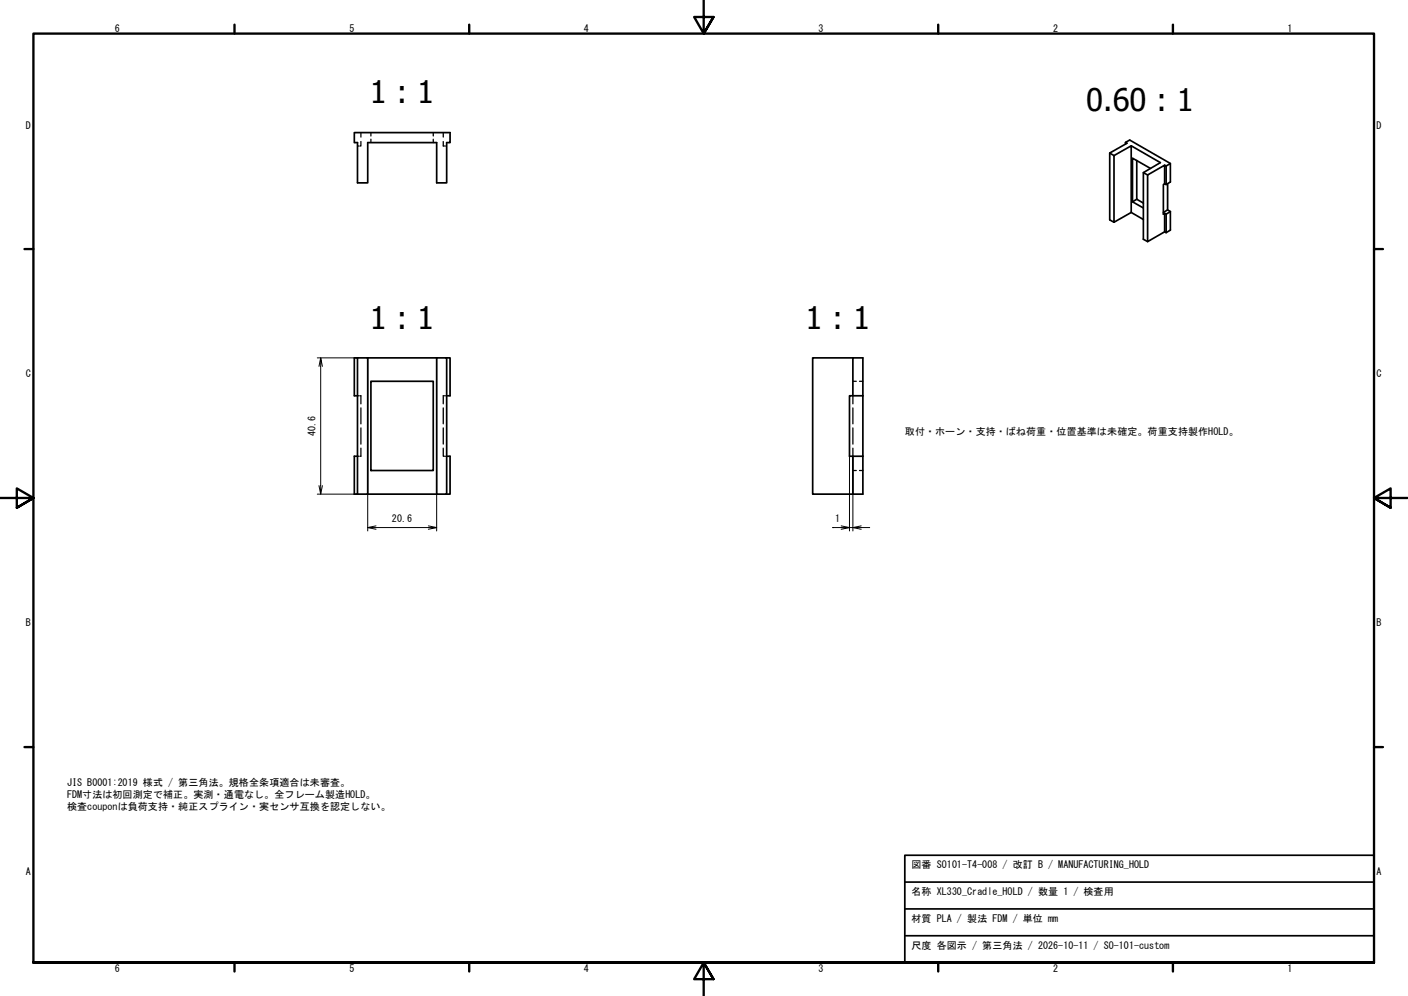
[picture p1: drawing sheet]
<svg xmlns="http://www.w3.org/2000/svg" width="420mm" height="297mm" viewBox="0 0 420 297" stroke-linecap="round" stroke-linejoin="round" font-family="sans-serif">
<!-- layer: Hidden (ISO) -->
<g fill="none" stroke="#000" stroke-width=".38">
<path d="M107.7 39.5v1.4M110.7 39.5v1.1M129.3 39.5v1.1M132.3 39.5v1.4M106.7 43.5h.4M107.7 42.2v1.3h-.3M110.7 41.5v1M129.3 41.5v1M132.3 42.2v1.3h.4M133 43.5h.3M106.7 118h.4M107.4 118h.3v2.4"/>
<path d="M132.7 118h-.4v2.4M133 118h.3M254.5 118v2.4M254.5 113.7h1M256.5 113.7h1M106.7 136.1h.4M107.7 133.7v2.4h-.3M107.7 121.7v4.7M107.7 127.6v4.8M132.3 133.7v2.4h.4M132.3 121.7v4.7M132.3 127.6v4.8"/>
<path d="M133 136.1h.3M254.5 121.7v4.7M254.5 127.6v4.8M254.5 133.7v2.4M254.5 140.3h1M256.5 140.3h1"/>
</g>
<!-- layer: Visible (ISO) -->
<g fill="none" stroke="#000" stroke-width=".51">
<path d="M105.7 39.5h28.6v3h-1v12h-3v-12h-20.6v12h-3v-12h-1zM331.2 45.6l1.2 .8M335.9 43v-.5l1.2-.7 12.1 7v5.5l-1.2 .7-.5-.2-.3 .2v8.9l.3-.3 .5 .3 1.2-.8M335.9 42.5l.4 .2-5.1 2.9v20l1.2 .7 5.2-2.9v-19.9l-5.2 2.9v19.9M337.6 43.5l8.7 5-5.1 3v19.9l1.3 .7M339.2 47.9v11.5l2 1.2M339.2 59.4l-1.3 .8M341.2 51.5l1.3 .7M343.3 50.2l-5.4-3v13l3.3 1.8M347.5 49.3l.5 .2v5.5M347.5 54.8v-5.5l-5 2.9v19.9l5-3M348.4 54.8v7.8l-1.2 .8"/>
<path d="M349.2 48.8l-1.2 .7M337.6 63.4l3.6 2.1M347.5 69.1l.5 .3M347.5 63.6v5.5M348.4 62.6l.8 .5M349.2 63.1v5.5l-1.2 .8v-5.5M106.7 106.7h3v40.7h-3M106.7 106.7h-1v11.3h1M106.7 106.7v40.7M109.7 106.7h20.6M110.7 113.7h18.6v26.6h-18.6zM130.3 106.7h3v40.7h-3"/>
<path d="M130.3 106.7v40.7M133.3 106.7h1v11.3h-1M254.5 118v-11.3h3v40.7h-3v-11.3M254.5 106.7h-12v40.7h12M257.5 118h-4v18.1h4M106.7 136.1h-1v11.3h1M133.3 136.1h1v11.3h-1M109.7 147.4h20.6"/>
</g>
<!-- layer: Border (ISO) -->
<g fill="none" stroke="#000" stroke-width=".7">
<path d="M70 7.4v2.6M140 7.4v2.6M210 0v10l-2.9-4.9h5.8l-2.9 4.9 2.9-4.9M280 7.4v2.6M350 7.4v2.6M7.3 74.3h2.7M410 74.3h2.7M0 148.5h10l-5-2.8v5.7l5-2.9-5 2.9M420 148.5h-10l5-2.8v5.7l-5-2.9 5 2.9M7.3 222.8h2.7M410 222.8h2.7M10 287.1v-277.1h400v277.1h-400h400"/>
<path d="M70 287.1v2.6M140 287.1v2.6M212.9 292l-2.9-4.9 2.9 4.9h-5.8l2.9-4.9v9.9M280 287.1v2.6M350 287.1v2.6"/>
</g>
<!-- layer: Title (ISO) -->
<path d="M270 255.1h140v32h-140zM270 263.1h140M270 271.1h140M270 279.1h140" fill="none" stroke="#000" stroke-width=".51"/>
<!-- layer: Dimension (ISO) -->
<g fill="none" stroke="#000" stroke-width=".3">
<path d="M94.7 106.7h12M95.7 106.7l-.5 2.6M96.2 109.3l-.5-2.6v40.7l-.5-2.6M109.7 106.7v51.7M130.3 106.7v51.7M253.5 136.1v22.3M254.5 136.1v22.3M94.7 147.4h12M96.2 144.8l-.5 2.6M109.7 157.3l2.5 .5M112.2 156.8l-2.5 .5h20.6l-2.5 .5M127.8 156.8l2.5 .5"/>
<path d="M248.5 157.3h5l-2.5 .5M248.5 157.3h.1M251 156.8l6 1M257 156.8l-2.5 .5h5"/>
</g>
<g font-size="9.3">
<text x="110.4" y="30.8">1 : 1</text>
<text x="324.2" y="33.1">0.60 : 1</text>
<text x="110.4" y="98">1 : 1</text>
<text x="240.4" y="98">1 : 1</text>
</g>
<g font-size="3">
<text x="34.2" y="9.6">6</text>
<text x="104.3" y="9.6">5</text>
<text x="174.2" y="9.6">4</text>
<text x="244.2" y="9.6">3</text>
<text x="314.3" y="9.6">2</text>
<text x="384.2" y="9.6">1</text>
<text x="7.7" y="38.3">D</text>
<text x="410.8" y="38.3">D</text>
<text x="7.7" y="112.6">C</text>
<text x="410.8" y="112.6">C</text>
<text x="94.1" y="130" transform="rotate(-90 94.1 130)">40.6</text>
<text x="270" y="129.6">取付・ホーン・支持・ばね荷重・位置基準は未確定。荷重支持製作HOLD。</text>
<text x="117" y="155.8">20.6</text>
<text x="249.2" y="155.8">1</text>
<text x="7.7" y="186.8">B</text>
<text x="410.8" y="186.8">B</text>
<text x="20" y="234.6">JIS B0001:2019 様式 / 第三角法。規格全条項適合は未審査。</text>
<text x="20" y="238">FDM寸法は初回測定で補正。実測・通電なし。全フレーム製造HOLD。</text>
<text x="20" y="241.5">検査couponは負荷支持・純正スプライン・実センサ互換を認定しない。</text>
<text x="7.7" y="261">A</text>
<text x="272" y="259">図番 SO101-T4-008 / 改訂 B / MANUFACTURING_HOLD</text>
<text x="410.8" y="261">A</text>
<text x="272" y="267">名称 XL330_Cradle_HOLD / 数量 1 / 検査用</text>
<text x="272" y="275">材質 PLA / 製法 FDM / 単位 mm</text>
<text x="272" y="283">尺度 各図示 / 第三角法 / 2026-10-11 / SO-101-custom</text>
<text x="34.2" y="289.7">6</text>
<text x="104.3" y="289.7">5</text>
<text x="174.2" y="289.7">4</text>
<text x="244.2" y="289.7">3</text>
<text x="314.3" y="289.7">2</text>
<text x="384.2" y="289.7">1</text>
</g>
</svg>
